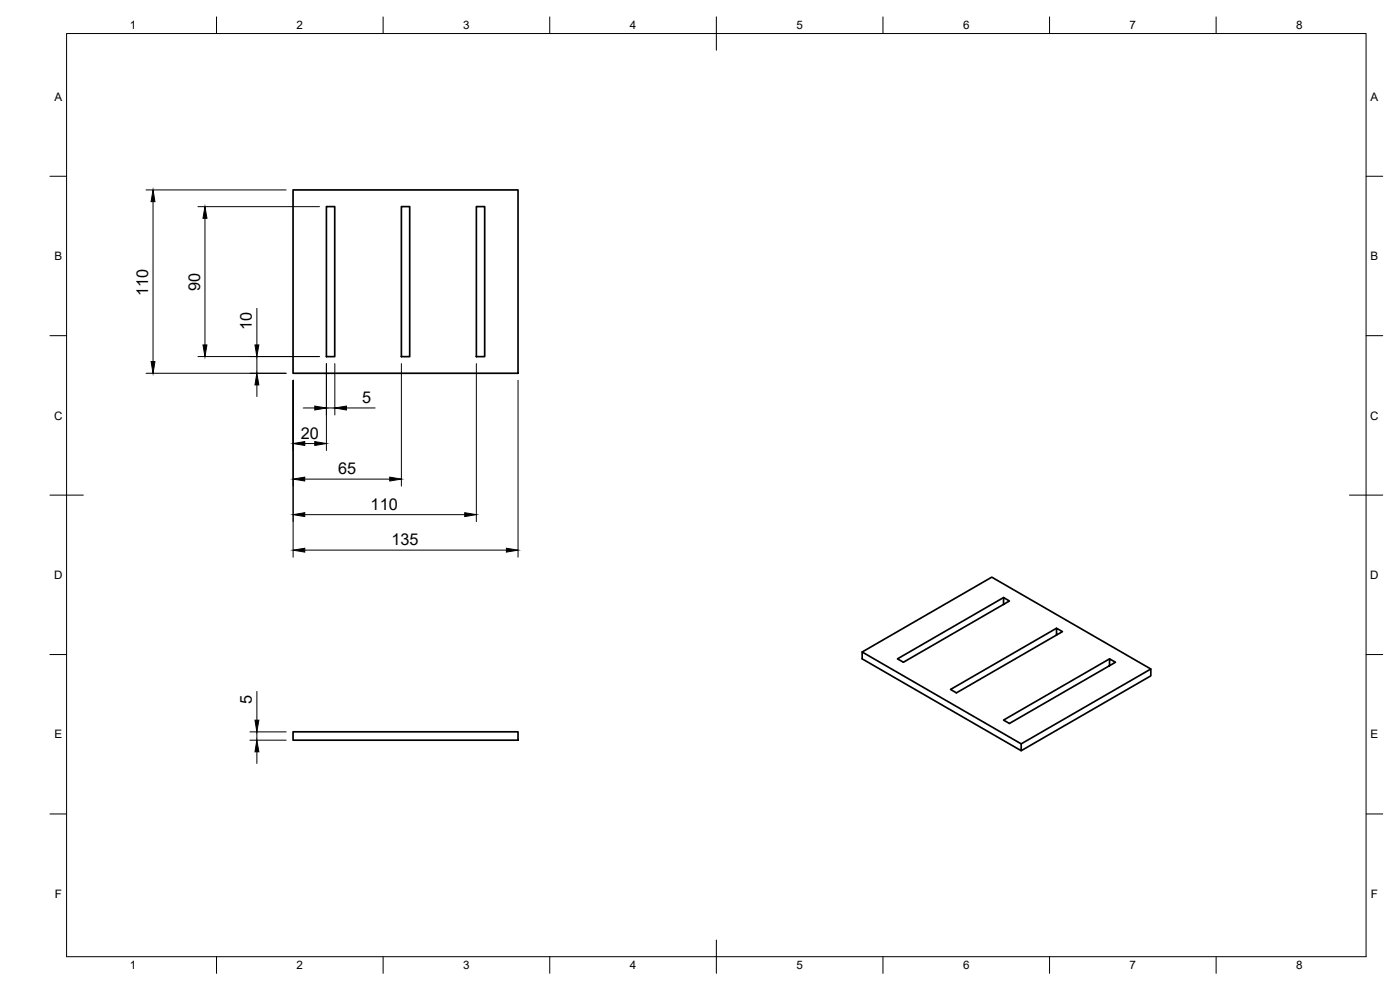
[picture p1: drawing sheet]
<svg xmlns="http://www.w3.org/2000/svg" width="420mm" height="297mm" viewBox="0 0 420 297" stroke-linecap="round" stroke-linejoin="round" font-family="sans-serif">
<!-- layer: Visible -->
<path d="M87.9 57h67.6v55h-67.6zM98 62h2.5v45h-2.5zM120.5 62h2.5v45h-2.5zM143 62h2.5v45h-2.5zM301.2 179.3l-31.9 18.4 1.8 1 31.8-18.4-1.7-1v2M258.7 195.6l47.8 27.6M317.1 188.5l-31.8 18.4 1.7 1 31.9-18.4-1.8-1v2M333 197.7l-31.8 18.4 1.7 1 31.9-18.4-1.8-1v2M87.9 219.6h67.6v2.5h-67.6zM345.4 200.7l-38.9 22.5v2l-47.8-27.5v-2.1l38.9-22.4 47.8 27.5v2.1l-38.9 22.4" fill="none" stroke="#000" stroke-width=".51"/>
<!-- layer: BORDER -->
<g fill="none" stroke="#000" stroke-width=".3">
<path d="M20 10.1h390v276.9h-390zM65 5.1v5M115 5.1v5M165 5.1v5M215 5.1v10M265 5.1v5M315 5.1v5M365 5.1v5M15 52.9h5M410 52.9h5M15 100.7h5M410 100.7h5"/>
<path d="M15 148.6h10M405 148.6h10M15 196.4h5M410 196.4h5M15 244.2h5M410 244.2h5M65 287v5M115 287v5M165 287v5M215 282.1v9.9M265 287v5M315 287v5"/>
<path d="M365 287v5"/>
</g>
<!-- layer: FD_Dimensions -->
<g fill="none" stroke="#000" stroke-width=".3">
<path d="M43.8 57h42.1M45.9 60.5v48M59.4 62h36.5M61.5 65.5v38M77.1 92.5v11M43.8 112h42.1M59.4 107h36.5M77.1 107v5M77.1 115.5v3.5M88 114.1v53.1M98 109.1v26.1M100.5 109.1v15.4"/>
<path d="M120.5 109.1v36.7M143 109.1v47.4M155.5 114.1v53.1M91 122.4h3.5M91.5 133.1h3M98 122.4h2.5M104 122.4h8.6M91.5 154.4h48M91.5 143.7h25.5M91.5 165.1h60.5M75 219.6h10.9M77.1 207.5v8.6"/>
<path d="M77.1 219.6v2.5M75 222.1h10.9M77.1 225.6v3.5"/>
</g>
<g fill="#000" stroke="#000" stroke-width=".3">
<path d="M45.9 57l.6 3.5h-1.2zM61.5 62l.6 3.5h-1.2zM45.3 108.5h1.2l-.6 3.5zM60.9 103.5h1.2l-.6 3.5zM77.1 112l.6 3.5h-1.2zM76.5 103.5h1.2l-.6 3.5zM88 133.1l3.5-.6v1.2zM94.5 132.5l3.5 .6-3.5 .6zM94.5 121.8l3.5 .6-3.5 .6zM100.5 122.4l3.5-.6v1.2zM88 154.4l3.5-.6v1.2zM88 143.7l3.5-.5v1.1z"/>
<path d="M117 143.2l3.5 .5-3.5 .6zM139.5 153.8l3.5 .6-3.5 .6zM88 165.1l3.5-.6v1.2zM152 164.5l3.5 .6-3.5 .6zM76.5 216.1h1.2l-.6 3.5zM77.1 222.1l.6 3.5h-1.2z"/>
</g>
<g font-size="4.9">
<text x="44.5" y="88.7" transform="rotate(-90 44.5 88.7)">110</text>
<text x="60" y="87.2" transform="rotate(-90 60 87.2)">90</text>
<text x="75.6" y="99.1" transform="rotate(-90 75.6 99.1)">10</text>
<text x="108.7" y="121">5</text>
<text x="90.3" y="131.6">20</text>
<text x="101.5" y="142.3">65</text>
<text x="111.2" y="153">110</text>
<text x="117.5" y="163.6">135</text>
<text x="75.6" y="211.4" transform="rotate(-90 75.6 211.4)">5</text>
</g>
<g font-size="3.5">
<text x="39" y="8.8">1</text>
<text x="89" y="8.8">2</text>
<text x="139" y="8.8">3</text>
<text x="189" y="8.8">4</text>
<text x="239" y="8.8">5</text>
<text x="289" y="8.8">6</text>
<text x="339" y="8.8">7</text>
<text x="389" y="8.8">8</text>
<text x="16.3" y="30.2">A</text>
<text x="411.3" y="30.2">A</text>
<text x="16.3" y="78">B</text>
<text x="411.3" y="78">B</text>
<text x="16.2" y="125.9">C</text>
<text x="411.2" y="125.9">C</text>
<text x="16.2" y="173.7">D</text>
<text x="411.2" y="173.7">D</text>
<text x="16.3" y="221.6">E</text>
<text x="411.3" y="221.6">E</text>
<text x="16.4" y="269.4">F</text>
<text x="411.4" y="269.4">F</text>
<text x="39" y="290.8">1</text>
<text x="89" y="290.8">2</text>
<text x="139" y="290.8">3</text>
<text x="189" y="290.8">4</text>
<text x="239" y="290.8">5</text>
<text x="289" y="290.8">6</text>
<text x="339" y="290.8">7</text>
<text x="389" y="290.8">8</text>
</g>
</svg>
